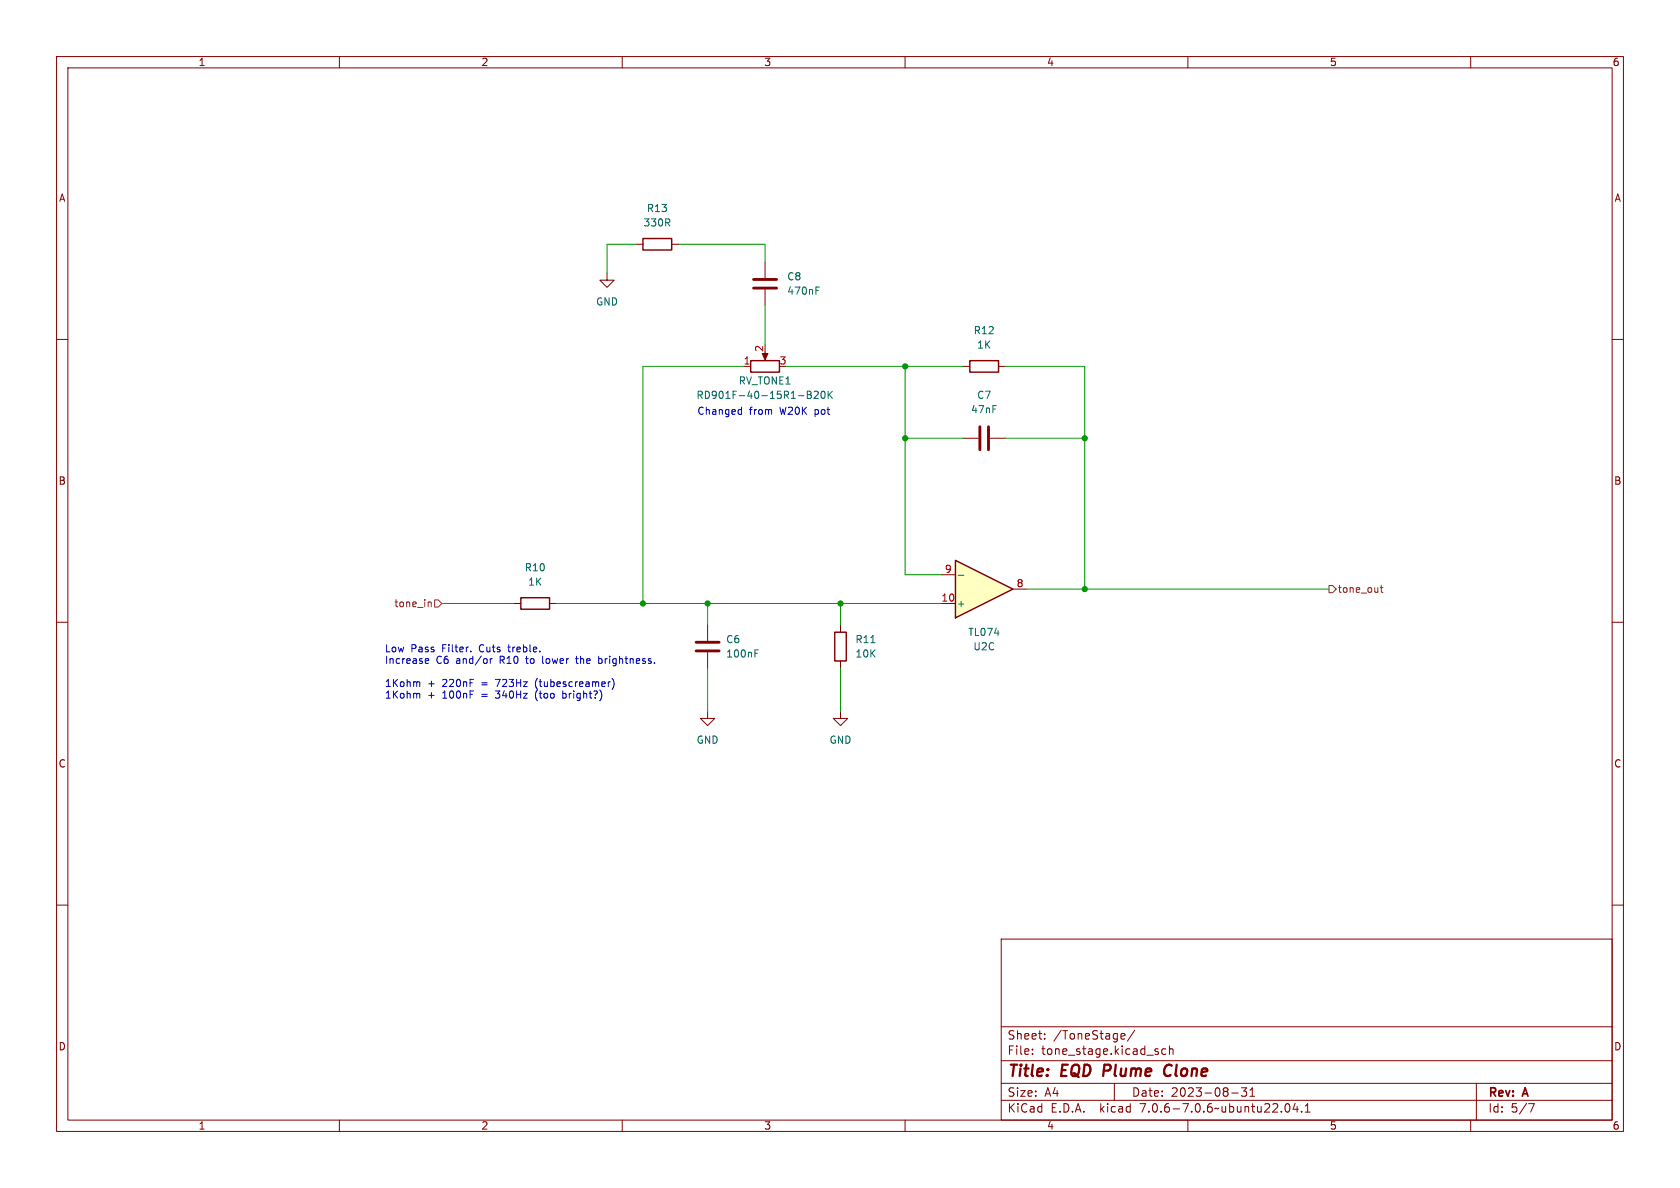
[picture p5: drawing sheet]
<svg xmlns="http://www.w3.org/2000/svg" width="297mm" height="210mm" viewBox="0 0 297 210" stroke-linecap="round" stroke-linejoin="round" font-family="sans-serif">
<g fill="none" stroke="#840000" stroke-width=".18">
<path d="M10 10h277v190h-277zM12 12h273v186h-273zM60 10v2M110 10v2M160 10v2M210 10v2M260 10v2M10 60h2M285 60h2M10 110h2M90.8 106.7h1.3M97.2 106.7h1.2"/>
<path d="M148.6 110.5v1.3M148.6 116.8v1.3M285 110h2M148.6 125.7v1.3h1.3l-1.3 1.3-1.3-1.3h1.3M10 160h2M285 160h2M177 166h108v32h-108zM60 198v2M110 198v2M160 198v2M177 194.5h108M177 191.5h108"/>
<path d="M177 187.5h108M177 181.5h108M182.5 186.3v.1M182.5 185.5v.1M184.7 183.6v.1M184.7 182.8v.1M197 191.5v3M198.2 183.6h.6M198.2 182.8l.5-.1 .2 .4-.7 .1M200.6 182.1l-1.3 2M206.1 185.5l-.4-.1-.3 .3v.4l.1 .2h.6M206.7 185.5l.3-.1 .3 .1 .1 .9"/>
<path d="M206.7 184.9v1.5M210 198v2M217.7 193.2h1.2M219.5 192.3h.9l-.5 .6 .4 .1v.7l-.2 .1h-.4l-.2-.1M221 193.8h.8M221 192.7l.4-.4v1.5M227.3 195.2l.2-.1a.81 .81 0 0 1 .6 .6 .81 .81 0 0 1-.3 .8l-.1 .1a.81 .81 0 0 1-.4-1.4zM229 195l-.4 1.1h.9M229.3 195.6v1M230.1 196.5v.1M230.7 196.6h.9M230.7 195.5l.5-.4v1.5"/>
<path d="M260 198v2M261 191.5v6.5M270.2 195.1h1l-.6 1.5"/>
</g>
<path d="M195.3 188.2l-.3 2M206.8 188.2a1.13 1.13 0 0 0-1 .7 1.13 1.13 0 0 0 .3 1.2l.2 .1 .5-.1" fill="none" stroke="#840000" stroke-width=".4"/>
<path d="M92.1 105.7h5.1v2h-5.1zM147.6 111.8h2v5h-2z" fill="none" stroke="#840000" stroke-width=".25"/>
<path d="M154 113.6h.7" fill="none" stroke="#006464" stroke-width=".18"/>
<path d="M168.9 99.1l10.2 5-10.2 5.1z" fill="#ffffc2"/>
<path d="M113.7 42.2h5v2h-5zM132.7 63.8h5.1v2h-5.1zM171.4 63.8h5.1v2h-5.1zM168.9 99.1l10.2 5-10.2 5.1z" fill="none" stroke="#840000" stroke-width=".25"/>
<g fill="none" stroke="#840000" stroke-width=".18">
<path d="M107.3 48.3v1.2h1.3l-1.3 1.3-1.3-1.3h1.3M112.4 43.2h1.3M118.7 43.2h1.3M135.3 46.4v2.7M135.3 51.2v2.8M131.4 64.8h1.3M135.3 62.2v1M170.2 64.8h1.2M170.2 77.5h2.8M175 77.5h2.8M176.5 64.8h1.3M125.1 110.5v2.8"/>
<path d="M125.1 115.3v2.8M166.4 106.7h2.5M166.4 101.6h2.5M179.1 104.1h2.5M125.1 125.7v1.3h1.3l-1.3 1.3-1.3-1.3h1.3"/>
</g>
<path d="M144.3 51.3h.4M144.3 50.7h.6M142.7 69.2h.4l.3 .2-.3 .4 .3 .1v.3l-.2 .2h-.5zM142.7 69.8h.4M143.9 69.3l.5-.1 .3 .3-.8 .9h.8M145.3 69.3l.1-.1a.68 .68 0 0 1 .5 .6 .68 .68 0 0 1-.5 .6l-.1-.1-.2-.4zM146.4 69.2v1.2M146.6 69.7l.5 .7M147.1 69.2l-.7 .7M133.5 115.5h.4M133.5 114.9h.6M169.4 101.7h1" fill="none" stroke="#006464" stroke-width=".18"/>
<path d="M133.2 49.4h4.1M133.2 50.9h4.1M173.2 75.4v4.1M174.8 75.4v4.1M123.1 115.1h4M123.1 113.5h4" fill="none" stroke="#840000" stroke-width=".51"/>
<path d="M134.7 62.5h1.1l-.5 1.1z" fill="#840000" stroke="#840000" stroke-width=".18"/>
<path d="M75.9 106.4l.3 .2v.7M76.8 106h.7l.6 .7-.6 .6h-.7zM234.9 103.5h.7l.6 .6-.6 .7h-.7zM244 103.9h.5M244.2 103.4v1.1l.3 .2" fill="none" stroke="#725600" stroke-width=".18"/>
<g fill="none" stroke="#0000c2" stroke-width=".18">
<path d="M130.7 72.4l.4 .1M131.1 72v1.2M131.1 73.2h-.4M75.2 117.2h.5M75.2 116.5l.4-.1 .2 .3-.6 .2M83.2 115.1v.1M86.7 116.4v.9M87 116.4l-.3 .3M95.9 116v1.1l.2 .2M101.7 116.4h.5M101.9 116v1.1l.3 .2M105.8 116.5l.4-.1 .2 .2"/>
<path d="M105.8 116v1.3M106.4 117.2l-.2 .1-.4-.1M108.2 119.9a1.46 1.46 0 0 1 0 2M74 120.5l.2 .2v.7M74 122.6l.2 .1v.7M94.8 120.3l-.1 .5 .1 .7M94.8 122.3l-.1 .5 .1 .7M99.5 122.1v1.3M99.5 123.4h.4M99.9 122.6h-.4M107.9 120.5l-.2 .1"/>
</g>
<g fill="none" stroke="#009600" stroke-width=".18">
<path d="M112.4 43.2h-5.1v5.1M120 43.2h15.3v3.2M135.3 54v7M131.4 64.8h-17.7v41.9M139.1 64.8h31.1M160 64.8v36.8h6.4M160 77.5h10.2M177.8 64.8h14v39.3M177.8 77.5h14M78.1 106.7h12.7M98.4 106.7h68M125.1 106.7v3.8"/>
<path d="M125.1 118.1v7.6M148.6 106.7v3.8M148.6 118.1v7.6M181.6 104.1h53.3"/>
</g>
<g fill="#009600" stroke="#009600" stroke-width=".18">
<circle cx="160" cy="77.5" r=".46"/>
<circle cx="160" cy="64.8" r=".46"/>
<circle cx="125.1" cy="106.7" r=".46"/>
<circle cx="148.6" cy="106.7" r=".46"/>
<circle cx="191.8" cy="77.5" r=".46"/>
<circle cx="191.8" cy="104.1" r=".46"/>
<circle cx="113.7" cy="106.7" r=".46"/>
</g>
<g font-size="2.8" fill="#840000">
<text x="178" y="190.9">Title:</text>
<text x="187.7" y="190.9">EQD</text>
<text x="195.9" y="190.9">Plume</text>
<text x="207.4" y="190.9">Clone</text>
</g>
<g font-size="2.1" fill="#840000">
<text x="178" y="184">Sheet:</text>
<text x="186.2" y="184">/ToneStage/</text>
<text x="178" y="186.7">File:</text>
<text x="184.1" y="186.7">tone_stage.kicad_sch</text>
<text x="178" y="196.9">KiCad</text>
<text x="178" y="194.1">Size:</text>
<text x="184.7" y="194.1">A4</text>
<text x="185.7" y="196.9">E.D.A.</text>
<text x="194.6" y="196.9">kicad</text>
<text x="200" y="194.1">Date:</text>
<text x="201.8" y="196.9">7.0.6-7.0.6~ubuntu22.04.1</text>
<text x="207" y="194.1">2023-08-31</text>
<text x="263" y="194.3">Rev:</text>
<text x="263" y="196.9">Id:</text>
<text x="267.1" y="196.9">5/7</text>
<text x="269.4" y="194.3">A</text>
</g>
<g font-size="1.8" fill="#840000">
<text x="35" y="11.9">1</text>
<text x="85" y="11.9">2</text>
<text x="135" y="11.9">3</text>
<text x="185" y="11.9">4</text>
<text x="235" y="11.9">5</text>
<text x="285" y="11.9">6</text>
<text x="10.3" y="35.9">A</text>
<text x="285.3" y="35.9">A</text>
<text x="10.3" y="85.9">B</text>
<text x="285.3" y="85.9">B</text>
<text x="10.3" y="135.9">C</text>
<text x="285.3" y="135.9">C</text>
<text x="10.3" y="185.9">D</text>
<text x="285.3" y="185.9">D</text>
<text x="35" y="199.9">1</text>
<text x="85" y="199.9">2</text>
<text x="135" y="199.9">3</text>
<text x="185" y="199.9">4</text>
<text x="235" y="199.9">5</text>
<text x="285" y="199.9">6</text>
</g>
<g font-size="1.8" fill="#006464">
<text x="113.7" y="40.2">330R</text>
<text x="114.3" y="37.7">R13</text>
<text x="139.1" y="49.8">C8</text>
<text x="139.1" y="52.3">470nF</text>
<text x="105.3" y="54.2">GND</text>
<text x="172" y="59.3">R12</text>
<text x="172.6" y="61.8">1K</text>
<text x="123" y="70.7">RD901F-40-15R1-B20K</text>
<text x="130.5" y="68.2">RV_TONE1</text>
<text x="172.6" y="70.7">C7</text>
<text x="171.6" y="73.3">47nF</text>
<text x="92.7" y="101.2">R10</text>
<text x="93.3" y="103.7">1K</text>
<text x="169" y="107.5">+</text>
<text x="128.3" y="113.9">C6</text>
<text x="151.1" y="113.9">R11</text>
<text x="171.1" y="112.6">TL074</text>
<text x="128.3" y="116.4">100nF</text>
<text x="151.1" y="116.4">10K</text>
<text x="172" y="115.2">U2C</text>
<text x="123.1" y="131.7">GND</text>
<text x="146.6" y="131.7">GND</text>
</g>
<g font-size="1.8" fill="#a90000">
<text x="131.4" y="64.5">1</text>
<text x="135" y="62.3" transform="rotate(-90 135 62.3)">2</text>
<text x="137.7" y="64.5">3</text>
<text x="166.9" y="101.3">9</text>
<text x="166.3" y="106.4">10</text>
<text x="179.6" y="103.9">8</text>
</g>
<g font-size="1.8" fill="#0000c2">
<text x="123.2" y="73.4">Changed</text>
<text x="132.5" y="73.4">from</text>
<text x="138" y="73.4">W20K</text>
<text x="144.3" y="73.4">pot</text>
<text x="67.9" y="115.4">Low</text>
<text x="67.9" y="117.4">Increase</text>
<text x="72.6" y="115.4">Pass</text>
<text x="77.1" y="117.4">C6</text>
<text x="78.3" y="115.4">Filter.</text>
<text x="80.7" y="117.4">and/or</text>
<text x="85" y="115.4">Cuts</text>
<text x="88.6" y="117.4">R10</text>
<text x="90.3" y="115.4">treble.</text>
<text x="93.5" y="117.4">to</text>
<text x="96.5" y="117.4">lower</text>
<text x="102.7" y="117.4">the</text>
<text x="106.9" y="117.4">brightness.</text>
<text x="67.9" y="121.5">1Kohm</text>
<text x="67.9" y="123.6">1Kohm</text>
<text x="75.6" y="121.5">+</text>
<text x="75.6" y="123.6">+</text>
<text x="78.3" y="121.5">220nF</text>
<text x="78.3" y="123.6">100nF</text>
<text x="85.4" y="121.5">=</text>
<text x="85.4" y="123.6">=</text>
<text x="88.1" y="121.5">723Hz</text>
<text x="88.1" y="123.6">340Hz</text>
<text x="95.3" y="121.5">(tubescreamer)</text>
<text x="95.3" y="123.6">(too</text>
<text x="100.3" y="123.6">bright?)</text>
</g>
<g font-size="1.8" fill="#725600">
<text x="69.6" y="107.5">tone_in</text>
<text x="236.4" y="105">tone_out</text>
</g>
</svg>
